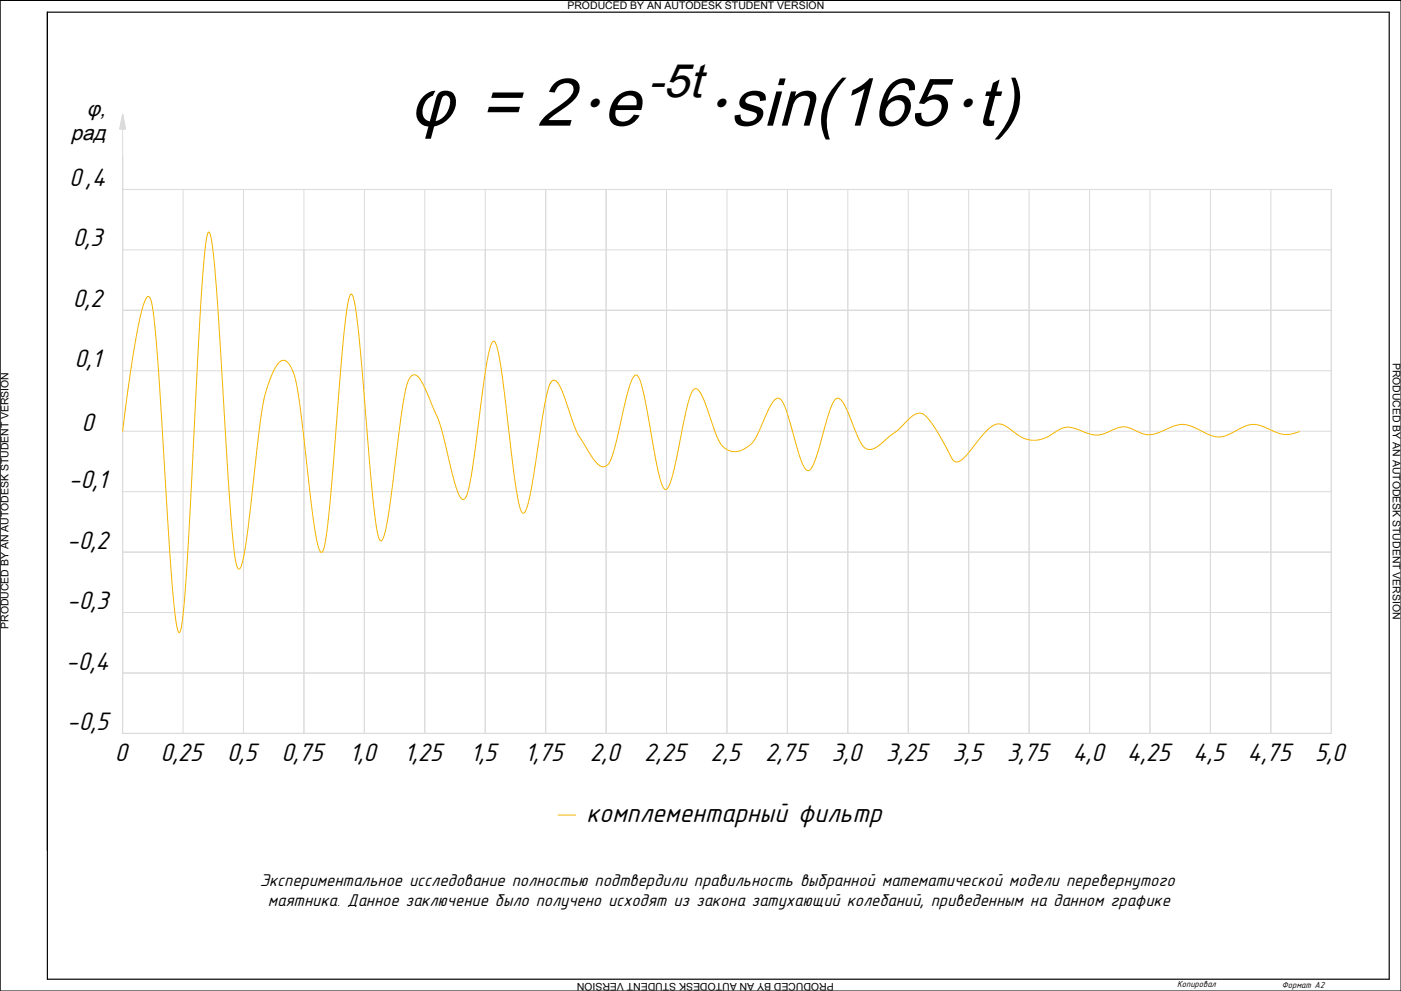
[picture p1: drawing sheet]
<svg xmlns="http://www.w3.org/2000/svg" width="594mm" height="420mm" viewBox="0 0 594 420" stroke-linecap="round" stroke-linejoin="round" font-family="sans-serif">
<g fill="none" stroke="#dbdbdb" stroke-width=".42">
<path d="M52 48.5l1.2 6.2h-2.4zM52 54.7v256.3h512.5M77.6 80.3v230.7M103.3 80.3v230.7M128.9 80.3v230.7M154.5 80.3v230.7M180.1 80.3v230.7M205.8 80.3v230.7M231.4 80.3v230.7M257 80.3v230.7M282.6 80.3v230.7M308.3 80.3v230.7"/>
<path d="M333.9 80.3v230.7M359.5 80.3v230.7M385.1 80.3v230.7M410.8 80.3v230.7M436.4 80.3v230.7M462 80.3v230.7M487.6 80.3v230.7M513.3 80.3v230.7M538.9 80.3v230.7M564.5 80.3v230.7M564.5 105.9h-512.5v-25.6h512.5v230.7M52 131.6h512.5"/>
<path d="M52 157.2h512.5M52 182.8h512.5M52 208.5h512.5M52 234.1h512.5M52 259.7h512.5M52 285.3h512.5"/>
</g>
<path d="M52 48.5v6.2h1.2zM52 48.5v6.2h-1.2z" fill="#dbdbdb" stroke="#dbdbdb" stroke-width=".42"/>
<path d="M236.7 345.6h7.4" fill="none" stroke="#f4b400" stroke-width=".42"/>
<path d="M20.1 5.2h569v410h-569z" fill="none" stroke="#000" stroke-width=".5"/>
<path d="M52 182.8l4.5-32.9 2.6-14.1 1.8-6.7a3.6 3.6 0 0 1 2.2-3.3 10.9 10.9 0 0 1 1.9 6.5l2.3 26.7 5.5 86.5 1.4 15.1 1.3 6.9a.59 .59 0 0 0 .6 .7 .59 .59 0 0 0 .5-.9l1.3-9.6 1.5-20.5 6.2-115.2 1.2-15.1 1.2-7.7a.51 .51 0 0 1 .2-.7 .51 .51 0 0 1 .7 .2l1.1 5.4 1.3 11.8 6.3 99.2 1.3 15.4 1.3 8.7a1.8 1.8 0 0 0 1.4 2l.7-1.3 .7-2.4 1.6-9.3 4.9-42.7 1.8-13 1.8-7.6 3.1-7.9a5.6 5.6 0 0 1 4.3-4.2 7.3 7.3 0 0 1 4 5.4l1.3 5.1 1.2 7.7 5.6 47.5 2.2 12.7a3.5 3.5 0 0 0 1.6 3 11.4 11.4 0 0 0 1.9-6.6l2-18.2 4.9-61.2 2.2-18.8a7.1 7.1 0 0 1 1.6-4.7 16.4 16.4 0 0 1 2.1 8.1l1.9 17.5 4.8 57.7 2 16.4a7.2 7.2 0 0 0 1.7 4.9 4.7 4.7 0 0 0 1.9-4l2.1-12.7 5-38.6 1.9-10.2a5.6 5.6 0 0 1 3.4-4.9 6.9 6.9 0 0 1 3.7 4.3l7 16.6 6.1 24.2a14.4 14.4 0 0 0 3.4 7.6 1.68 1.68 0 0 0 2-1.8l1.1-4.4 1.3-7 5.1-38.6 2.3-12.5a3 3 0 0 1 1.6-2.6 15 15 0 0 1 2.5 7.9l1.9 13.3 4.3 36.5 2.2 12.3a3.3 3.3 0 0 0 1.6 2.9l.7-.5 .8-1.7 1.6-6.4 5.6-35.7 2-8.9a3.5 3.5 0 0 1 2.6-3.2 12.5 12.5 0 0 1 4.1 7.2l4.4 12.6 1.3 3 1.5 2.4a42 42 0 0 0 7.4 10.7 3 3 0 0 0 4.9-1.8l2.3-7.2 4.9-21.2a15 15 0 0 1 3.2-7.7 1.47 1.47 0 0 1 1.9 1.5l2.1 7.4 5.5 29.9 2.2 7.9a1.46 1.46 0 0 0 1.8 1.5l1.3-2.1 1.5-5 5.3-25.5 2.3-8a1.84 1.84 0 0 1 1.2-1.7 1.84 1.84 0 0 1 2 .5l2.3 4.2 5.1 14.5a9 9 0 0 0 7.6 7.2 12.2 12.2 0 0 0 10.6-8.7l3.7-8.6a11.6 11.6 0 0 1 3.6-5.2l.8-.2a5.2 5.2 0 0 1 3 4.1l5.7 19.3a14.5 14.5 0 0 0 3.6 7.3h.4a6.3 6.3 0 0 0 3-4.5l5.3-18.3a14.9 14.9 0 0 1 3.8-7.8 3.7 3.7 0 0 1 3.4 3l5.8 14a6.3 6.3 0 0 0 4.2 4.6 8.2 8.2 0 0 0 6.3-3.1l3-2.7a41.3 41.3 0 0 0 8.7-7.8 4.1 4.1 0 0 1 5.7-1l.4 .3a31.5 31.5 0 0 1 5.4 7.3l6 10.9a2.55 2.55 0 0 0 4.5 .2l2.4-2.5a55.5 55.5 0 0 1 9.8-11.2 5.5 5.5 0 0 1 7.6 .8 15.8 15.8 0 0 0 10.7 5 17.8 17.8 0 0 0 10-4.3 8.2 8.2 0 0 1 8.7-.2l2.4 1a10.3 10.3 0 0 0 9.9 0l3-1.3a7.9 7.9 0 0 1 7.7 .1l2.4 1.1a9.7 9.7 0 0 0 9.6-.1l2.4-1.1a11.9 11.9 0 0 1 13.2 .1l3 1.5a10.6 10.6 0 0 0 12.4-.5l2.3-1.2a10.6 10.6 0 0 1 11.9-.1 13.9 13.9 0 0 0 9.7 2.4l3.7-1.1" fill="none" stroke="#f4b400" stroke-width=".42"/>
<path d="M.1 .2h594v420h-594zM594.1 .2h-594h594" fill="none" stroke="#000" stroke-width=".42"/>
<g font-size="28.9">
<text x="173.8" y="53.3">φ = 2 e</text>
<text x="309.5" y="53.3">sin(165 t)</text>
</g>
<text font-size="20.2" x="274.8" y="40.9">-5t</text>
<g font-size="14.5">
<text x="248.4" y="48.3">∙</text>
<text x="302.1" y="48.3">∙</text>
<text x="406.5" y="48.3">∙</text>
</g>
<text font-size="11.7" x="248.7" y="348.3">комплементарный фильтр</text>
<g font-size="11.1">
<text x="29.3" y="79">0 ,4</text>
<text x="30.8" y="104.5">0,3</text>
<text x="30.8" y="130.1">0,2</text>
<text x="31.6" y="155.7">0,1</text>
<text x="34.5" y="182.8">0</text>
<text x="29" y="207">-0,1</text>
<text x="28.3" y="232.6">-0,2</text>
<text x="28.3" y="258.2">-0,3</text>
<text x="27.9" y="283.9">-0,4</text>
<text x="28.3" y="309.5">-0,5</text>
<text x="48.7" y="322.5">0</text>
<text x="68.1" y="322.5">0,25</text>
<text x="96.3" y="322.5">0,5</text>
<text x="119.3" y="322.5">0,75</text>
<text x="148.3" y="322.5">1,0</text>
<text x="171.3" y="322.5">1,25</text>
<text x="199.5" y="322.5">1,5</text>
<text x="222.6" y="322.5">1,75</text>
<text x="250.1" y="322.5">2,0</text>
<text x="273.1" y="322.5">2,25</text>
<text x="301.3" y="322.5">2,5</text>
<text x="324.4" y="322.5">2,75</text>
<text x="352.6" y="322.5">3,0</text>
<text x="375.7" y="322.5">3,25</text>
<text x="403.9" y="322.5">3,5</text>
<text x="426.9" y="322.5">3,75</text>
<text x="454.7" y="322.5">4,0</text>
<text x="477.8" y="322.5">4,25</text>
<text x="506" y="322.5">4,5</text>
<text x="529" y="322.5">4,75</text>
<text x="557.6" y="322.5">5,0</text>
</g>
<g font-size="8.9">
<text x="36.8" y="49.3">φ,</text>
<text x="30.1" y="59.6">рад</text>
</g>
<g font-size="7.5">
<text x="110.1" y="375.6">Экспериментальное исследование полностью подтвердили правильность выбранной математической модели перевернутого</text>
<text x="113.6" y="383.9">маятника. Данное заключение было получено исходят из закона затухающий колебаний, приведенным на данном графике</text>
</g>
<g font-size="4.4">
<text x="240.6" y="3.7">PRODUCED BY AN AUTODESK STUDENT VERSION</text>
<text x="590.6" y="153.7" transform="rotate(90 590.6 153.7)">PRODUCED BY AN AUTODESK STUDENT VERSION</text>
<text x="3.6" y="266.6" transform="rotate(-90 3.6 266.6)">PRODUCED BY AN AUTODESK STUDENT VERSION</text>
<text x="353.6" y="416.7" transform="rotate(180 353.6 416.7)">PRODUCED BY AN AUTODESK STUDENT VERSION</text>
</g>
<g font-size="3.9">
<text x="499.1" y="418.6">Копировал</text>
<text x="543.5" y="418.8">Формат А2</text>
</g>
</svg>
